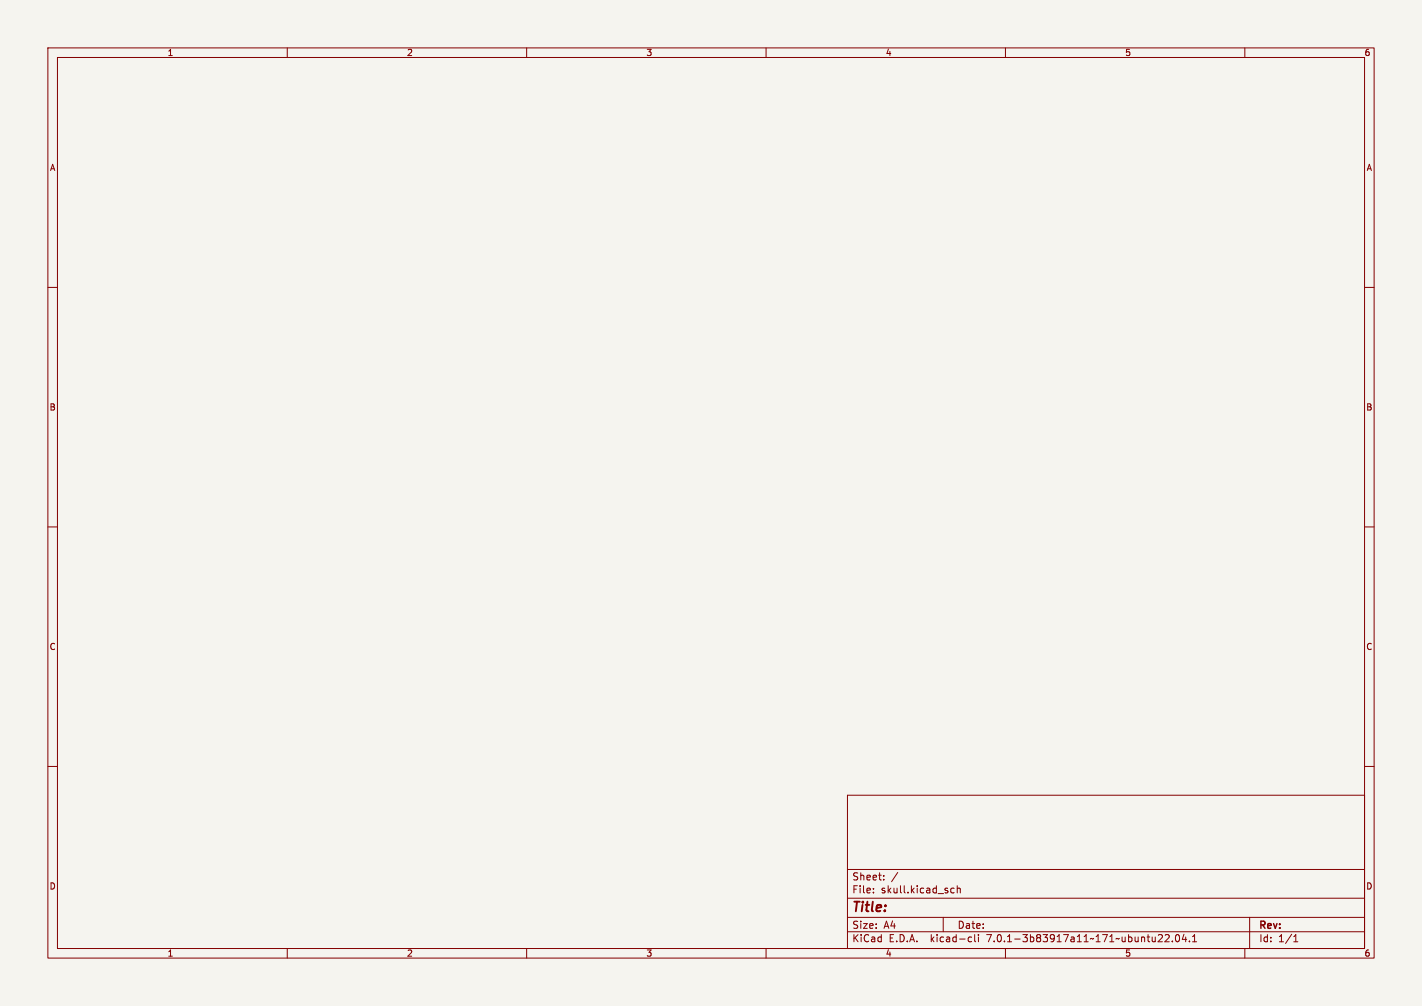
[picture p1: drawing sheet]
<svg xmlns="http://www.w3.org/2000/svg" width="297mm" height="210mm" viewBox="0 0 297 210" stroke-linecap="round" stroke-linejoin="round" font-family="sans-serif">
<path d="M0 0h297v210h-297z" fill="#f5f4ef" stroke="#f5f4ef" stroke-width=".21"/>
<g fill="none" stroke="#840000" stroke-width=".21">
<path d="M10 10h277v190h-277zM12 12h273v186h-273zM60 10v2M110 10v2M160 10v2M210 10v2M260 10v2M10 60h2M285 60h2M10 110h2M285 110h2M10 160h2"/>
<path d="M285 160h2M177 166h108v32h-108zM60 198v2M110 198v2M160 198v2M177 194.5h108M177 191.5h108M177 187.5h108M177 181.5h108M182.4 186.3v.1M182.4 185.5v.1M184.6 183.6v.1"/>
<path d="M184.6 182.8v.1M197 191.5v3M198.6 186.3l.3 .1 .4-.1M199.3 185.5l-.4-.1-.3 .1M199.9 185.5l.2-.1 .4 .1 .1 .9M199.9 184.9v1.5M202.5 195.6l.4 .1M202.9 196.5l-.4 .1M203.6 195.1v1.3l.2 .2M204.4 195.1v.1M204.4 195.6v1M210 198v2"/>
<path d="M241.9 196.6h.9M242.7 195.2v.5M243.4 195.2l.5-.1 .3 .4-.9 1.1h.9M244.9 196.5v.1M245.6 195.2l.3-.1a.8 .8 0 0 1 .5 .8 .8 .8 0 0 1-.5 .7l-.3-.1-.1-.5zM247.3 195l-.4 1.1h1M247.6 195.6v1M248.4 196.5v.1M249.1 196.6h.8M249.1 195.5l.4-.4v1.5M260 198v2M261 191.5v6.5"/>
<path d="M270.2 196.6h.9M270.2 195.5l.4-.4v1.5"/>
</g>
<text font-size="2.8" fill="#840000" x="178" y="190.8">Title:</text>
<g font-size="2.1" fill="#840000">
<text x="178" y="183.9">Sheet:</text>
<text x="186.2" y="183.9">/</text>
<text x="178" y="186.6">File:</text>
<text x="184" y="186.6">skull.kicad_sch</text>
<text x="178" y="196.8">KiCad</text>
<text x="178" y="194">Size:</text>
<text x="184.6" y="194">A4</text>
<text x="185.7" y="196.8">E.D.A.</text>
<text x="194.4" y="196.8">kicad-cli</text>
<text x="200" y="194">Date:</text>
<text x="206.2" y="196.8">7.0.1-3b83917a11~171~ubuntu22.04.1</text>
<text x="263" y="194.2">Rev:</text>
<text x="263" y="196.8">Id:</text>
<text x="267" y="196.8">1/1</text>
</g>
<g font-size="1.8" fill="#840000">
<text x="35" y="11.8">1</text>
<text x="85" y="11.8">2</text>
<text x="135" y="11.8">3</text>
<text x="185" y="11.8">4</text>
<text x="235" y="11.8">5</text>
<text x="285" y="11.8">6</text>
<text x="10.4" y="35.8">A</text>
<text x="285.4" y="35.8">A</text>
<text x="10.3" y="85.8">B</text>
<text x="285.3" y="85.8">B</text>
<text x="10.3" y="135.8">C</text>
<text x="285.3" y="135.8">C</text>
<text x="10.3" y="185.8">D</text>
<text x="285.3" y="185.8">D</text>
<text x="35" y="199.8">1</text>
<text x="85" y="199.8">2</text>
<text x="135" y="199.8">3</text>
<text x="185" y="199.8">4</text>
<text x="235" y="199.8">5</text>
<text x="285" y="199.8">6</text>
</g>
</svg>
